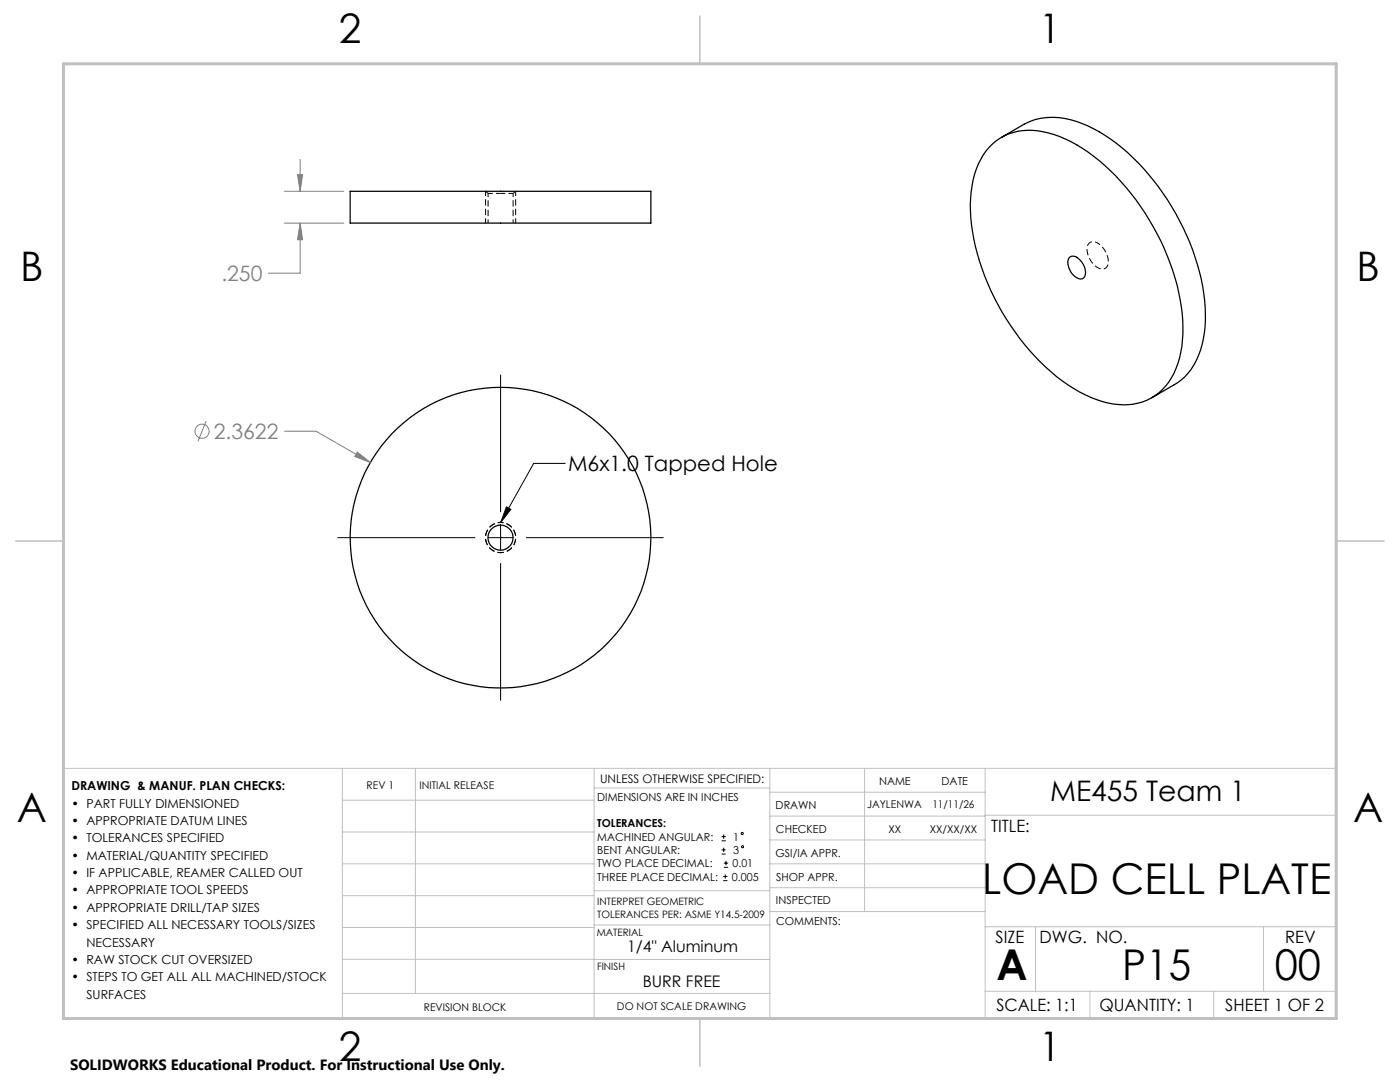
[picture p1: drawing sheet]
<svg xmlns="http://www.w3.org/2000/svg" width="279mm" height="216mm" viewBox="0 0 279 216" stroke-linecap="round" stroke-linejoin="round" font-family="sans-serif">
<path d="M96.9 38.2l.5 .4M97.4 38.6h2.5M99.9 38.6h2.5M102.4 38.6l.5-.4" fill="none" stroke="#000" stroke-width=".2" stroke-dasharray="1.3 .6" stroke-dashoffset=".3" stroke-linecap="butt"/>
<path d="M97.4 38.6v5.9M102.4 44.5v-5.9" fill="none" stroke="#000" stroke-width=".2" stroke-dasharray="1.3 .6" stroke-dashoffset=".5" stroke-linecap="butt"/>
<g fill="none" stroke="#000" stroke-width=".25">
<path d="M69.9 38.2h60v6.3h-60zM197.4 29.4a11.4 11.4 0 0 1 11.8-2.9 30.8 30.8 0 0 1 14.5 9.7 47.8 47.8 0 0 1 12.3 27.8 19.9 19.9 0 0 1-2.7 12.2 11.1 11.1 0 0 1-12.2 4.2 30.1 30.1 0 0 1-14.5-9.3 48.2 48.2 0 0 1-12.9-27.6 19.5 19.5 0 0 1 3.1-13.4zM199.9 27.4l4.5-2.6a13.3 13.3 0 0 1 11.6-.1 36.7 36.7 0 0 1 15.2 12.6 45.7 45.7 0 0 1 9.4 25.4 17 17 0 0 1-4.1 12.4l-1.4 1.2-5.2 3.1M213.5 51.3a1.72 1.72 0 0 1 2.3 .9 2.83 2.83 0 0 1 .5 3.2 1.77 1.77 0 0 1-2.4-.8 2.9 2.9 0 0 1-.4-3.3z"/>
<circle cx="99.9" cy="107.3" r="30"/>
<circle cx="99.9" cy="107.3" r="2.51"/>
</g>
<path d="M99.9 104.2a3 3 0 0 1 2.7 4.4 3 3 0 0 1-5.1 .5 3 3 0 0 1 1.9-4.8l.5-.1" fill="none" stroke="#000" stroke-width=".2" stroke-dasharray="1.3 .6" stroke-dashoffset=".7" stroke-linecap="butt"/>
<path d="M56.7 38.2h11.9M59.4 34.9h1l-.5 3.3zM59.9 31.8v6.4M56.7 44.5h11.9M59.9 44.5v10h-6.3" fill="none" stroke="#808080" stroke-width=".2"/>
<g fill="none" stroke="#c0c0c0" stroke-width=".2">
<path d="M12.7 153.3h254v49.9h-240M68.3 153.3v49.9M68.3 159.7h50.3M82.9 153.3v44.9M118.6 153.3v49.9M118.6 157.2h35M153.6 153.3v49.9M153.6 158.1h43M172.5 153.3v28.6M196.6 153.3v49.9M68.3 166h50.3M68.3 178.7h50.3"/>
<path d="M68.3 172.4h50.3M118.6 177.7h35M153.6 162.8h43M153.6 177.1h43M153.6 172.4h43M153.6 167.6h43M196.6 162.7h70.1M68.3 198.2h85.3M68.3 191.4l85.3 .1M68.3 185.1h50.3M118.6 184.6h35M153.6 181.9h43"/>
<path d="M196.6 184.9h70.1M196.6 197.8h70.1M206.7 184.9v12.9M217.5 197.8v5.4M242.2 197.8v5.4M252.2 184.9v12.9"/>
</g>
<path d="M139.7 3.2v9.5M3.1 107.9h9.6M266.7 107.9h9.5M139.7 203.2v9.6" fill="none" stroke="#c0c0c0" stroke-width=".3"/>
<path d="M12.7 12.7h254v190.5h-254z" fill="none" stroke="#c0c0c0" stroke-width=".6"/>
<path d="M59.4 34.9h1l-.5 3.3z" fill="#808080"/>
<path d="M59.9 44.5l.5 3.3h-1z" fill="none" stroke="#808080" stroke-width=".2"/>
<path d="M59.9 44.5l.5 3.3h-1z" fill="#808080"/>
<g fill="none" stroke="#808080" stroke-width=".2">
<path d="M41.1 84l-1.6 4.1M56.7 86h6.4l10.8 6.3M71.3 90.2l2.6 2.1-3.1-1.2z"/>
<circle cx="40.3" cy="86.1" r="1.41"/>
</g>
<path d="M96.9 38.2v6.3M102.9 38.2v6.3" fill="none" stroke="#000" stroke-width=".2" stroke-dasharray="1.3 .6" stroke-dashoffset=".3" stroke-linecap="butt"/>
<path d="M71.3 90.2l2.6 2.1-3.1-1.2z" fill="#808080"/>
<path d="M219.1 48.5a1.33 1.33 0 0 0-1.6-.1 1.33 1.33 0 0 0-.5 1.5 4.1 4.1 0 0 0 3.1 3.8 1.53 1.53 0 0 0 1-2.2 4.8 4.8 0 0 0-2-3M99.9 104.3a3 3 0 0 0-2.6 4.4 3 3 0 0 0 5.1 .2 3 3 0 0 0-2.2-4.6h-.3" fill="none" stroke="#000" stroke-width=".2" stroke-dasharray="1.3 .6" stroke-dashoffset=".7" stroke-linecap="butt"/>
<g fill="none" stroke="#000" stroke-width=".2">
<path d="M99.9 74.8v27.4M112.9 92.5h-6.4l-6.6 11.8M67.3 107.3h27.5M97.4 107.3h5M99.9 104.7v5.1M99.9 112.4v27.4M101.1 101.1l.9 .5-2.1 2.7zM105 107.3h27.4M144 167.8h.9M144 166.9h.9M144 170.4h.8M144 169.6h.8"/>
<path d="M144.3 175.7h.9M144.3 174.9h.9M144.4 166.5v.9M144.4 169.2v.8M144.5 173.1h.8M144.5 172.2h.8M144.7 174.5v.8M144.9 171.8v.8"/>
<circle cx="148.1" cy="166.3" r=".21"/>
<circle cx="148.2" cy="169" r=".21"/>
</g>
<path d="M101.1 101.1l.9 .5-2.1 2.7z" fill="#000"/>
<g font-size="8.5">
<text x="196" y="178.4">LOAD CELL PLATE</text>
<text x="198.9" y="195.5">A</text>
<text x="224" y="195.5">P15</text>
<text x="254.4" y="195.5">00</text>
</g>
<g font-size="8.1">
<text x="67.6" y="8.5">2</text>
<text x="207.3" y="8.5">1</text>
<text x="4" y="56.1">B</text>
<text x="270.7" y="56.1">B</text>
<text x="3.3" y="164.1">A</text>
<text x="270" y="164.1">A</text>
<text x="67.6" y="211.7">2</text>
<text x="207.3" y="211.7">1</text>
</g>
<text font-size="5.6" x="209.6" y="159.9">ME455 Team 1</text>
<g font-size="4.2" fill="#808080">
<text x="44.2" y="56.1">.250</text>
<text x="42.7" y="87.6">2.3622</text>
</g>
<text font-size="4.2" x="113.4" y="94">M6x1.0 Tapped Hole</text>
<g font-size="3.4">
<text x="197.8" y="166">TITLE:</text>
<text x="198.7" y="188.1">SIZE</text>
<text x="207.5" y="188.1">DWG. NO.</text>
<text x="256.5" y="188.2">REV</text>
<text x="198.8" y="201.7">SCALE: 1:1</text>
<text x="219.4" y="201.7">QUANTITY: 1</text>
<text x="244.5" y="201.7">SHEET 1 OF 2</text>
</g>
<g font-size="3.2">
<text x="125.2" y="189.9">1/4&quot; Aluminum</text>
<text x="128.3" y="197">BURR FREE</text>
</g>
<text font-size="3" x="14" y="213.5">SOLIDWORKS Educational Product. For Instructional Use Only.</text>
<g font-size="2.5">
<text x="14.2" y="157.7">DRAWING &amp; MANUF. PLAN CHECKS:</text>
<text x="14.2" y="161.1">• PART FULLY DIMENSIONED</text>
<text x="14.2" y="164.6">• APPROPRIATE DATUM LINES</text>
<text x="14.2" y="168.1">• TOLERANCES SPECIFIED</text>
<text x="14.2" y="171.5">• MATERIAL/QUANTITY SPECIFIED</text>
<text x="14.2" y="175">• IF APPLICABLE, REAMER CALLED OUT</text>
<text x="14.2" y="178.5">• APPROPRIATE TOOL SPEEDS</text>
<text x="14.2" y="181.9">• APPROPRIATE DRILL/TAP SIZES</text>
<text x="14.2" y="185.4">• SPECIFIED ALL NECESSARY TOOLS/SIZES</text>
<text x="17.2" y="188.9">NECESSARY</text>
<text x="14.2" y="192.4">• RAW STOCK CUT OVERSIZED</text>
<text x="14.2" y="195.8">• STEPS TO GET ALL ALL MACHINED/STOCK</text>
<text x="17.2" y="199.3">SURFACES</text>
</g>
<text font-size="2.4" x="119.8" y="156.2">UNLESS OTHERWISE SPECIFIED:</text>
<g font-size="2.2">
<text x="119.2" y="159.8">DIMENSIONS ARE IN INCHES</text>
<text x="154.8" y="161.4">DRAWN</text>
<text x="175.4" y="156.6">NAME</text>
<text x="187.9" y="156.7">DATE</text>
<text x="119.2" y="165.1">TOLERANCES:</text>
<text x="119.2" y="167.8">MACHINED ANGULAR:</text>
<text x="146.3" y="167.8">1</text>
<text x="154.9" y="166.3">CHECKED</text>
<text x="119.2" y="173.1">TWO PLACE DECIMAL:</text>
<text x="119.2" y="170.4">BENT ANGULAR:</text>
<text x="146.2" y="173.1">0.01</text>
<text x="146.4" y="170.4">3</text>
<text x="154.8" y="170.9">GSI/IA APPR.</text>
<text x="119.2" y="175.7">THREE PLACE DECIMAL:</text>
<text x="146.1" y="175.7">0.005</text>
<text x="154.9" y="175.7">SHOP APPR.</text>
<text x="154.9" y="180.4">INSPECTED</text>
<text x="154.9" y="184.6">COMMENTS:</text>
</g>
<g font-size="2.1">
<text x="73.2" y="157.4">REV 1</text>
<text x="83.7" y="157.4">INITIAL RELEASE</text>
<text x="173.1" y="161.2">JAYLENWA</text>
<text x="186.1" y="161.2">11/11/26</text>
<text x="177.3" y="166.1">XX</text>
<text x="185.6" y="166.1">XX/XX/XX</text>
<text x="84.6" y="201.7">REVISION BLOCK</text>
<text x="123.1" y="201.6">DO NOT SCALE DRAWING</text>
</g>
<g font-size="2">
<text x="119.2" y="180.6">INTERPRET GEOMETRIC</text>
<text x="119.2" y="183.1">TOLERANCES PER: ASME Y14.5-2009</text>
<text x="119.1" y="186.7">MATERIAL</text>
<text x="119.1" y="193.5">FINISH</text>
</g>
</svg>
